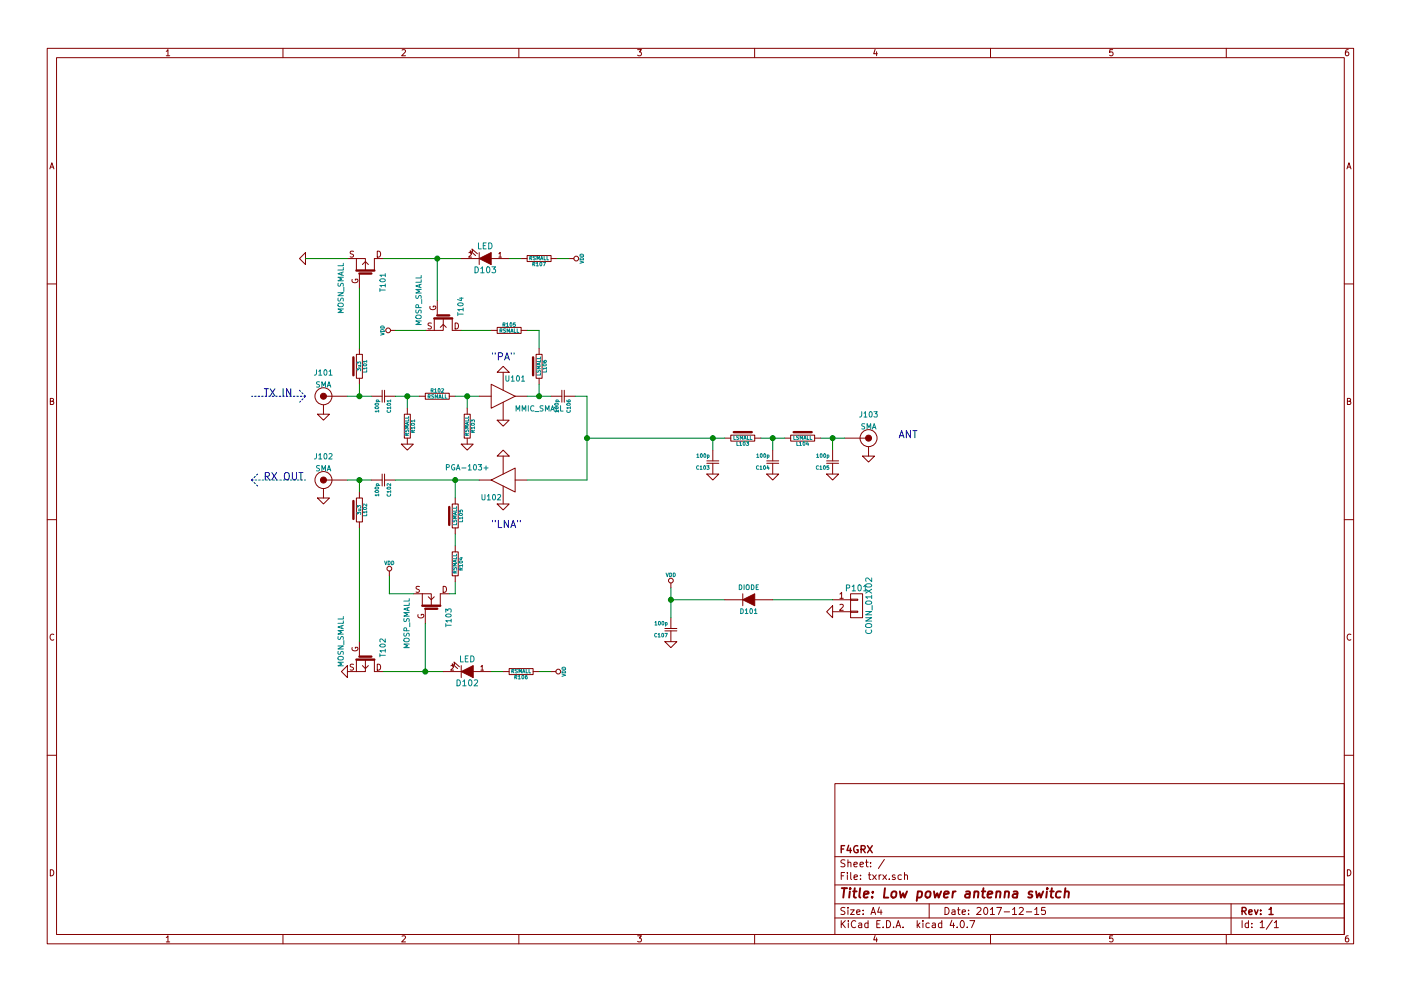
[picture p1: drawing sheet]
EESchema Schematic File Version 2
LIBS:txrxdep
LIBS:f4grx_rf
LIBS:txrx-cache
EELAYER 25 0
EELAYER END
$Descr A4 11693 8268
encoding utf-8
Sheet 1 1
Title "Low power antenna switch"
Date "2017-12-15"
Rev "1"
Comp "F4GRX"
Comment1 ""
Comment2 ""
Comment3 ""
Comment4 ""
$EndDescr
$Comp
L SMA J101
U 1 1
P 2700 3300
F 0 "J101" H 2700 3500 45  0000 C CNN
F 1 "SMA" H 2700 3400 45  0000 C CNN
F 2 "txrxdep:SMA_EDGE_NRW" H 2700 3300 60  0001 C CNN
F 3 "" H 2700 3300 60  0000 C CNN
	1    2700 3300
	-1   0    0    -1  
$EndComp
$Comp
L GND #PWR102
U 1 1
P 2700 3450
F 0 "#PWR102" H 2700 3450 30  0001 C CNN
F 1 "GND" H 2700 3380 30  0001 C CNN
F 2 "" H 2700 3450 60  0000 C CNN
F 3 "" H 2700 3450 60  0000 C CNN
	1    2700 3450
	1    0    0    -1  
$EndComp
$Comp
L GND #PWR103
U 1 1
P 2700 4150
F 0 "#PWR103" H 2700 4150 30  0001 C CNN
F 1 "GND" H 2700 4080 30  0001 C CNN
F 2 "" H 2700 4150 60  0000 C CNN
F 3 "" H 2700 4150 60  0000 C CNN
	1    2700 4150
	1    0    0    -1  
$EndComp
Text Notes 2200 3300 0    60   ~ 0
TX IN
Text Notes 2200 4000 0    60   ~ 0
RX OUT
Text Notes 7500 3650 0    60   ~ 0
ANT
$Comp
L GND #PWR121
U 1 1
P 7250 3800
F 0 "#PWR121" H 7250 3800 30  0001 C CNN
F 1 "GND" H 7250 3730 30  0001 C CNN
F 2 "" H 7250 3800 60  0000 C CNN
F 3 "" H 7250 3800 60  0000 C CNN
	1    7250 3800
	1    0    0    -1  
$EndComp
$Comp
L LSMALL L101
U 1 1
P 3000 3050
F 0 "L101" H 3000 3100 30  0000 C CNN
F 1 "3u3" H 3000 3050 30  0000 C CNN
F 2 "txrxdep:0805_m2012" H 3000 3050 60  0001 C CNN
F 3 "" H 3000 3050 60  0000 C CNN
	1    3000 3050
	0    1    1    0   
$EndComp
$Comp
L LSMALL L102
U 1 1
P 3000 4250
F 0 "L102" H 3000 4300 30  0000 C CNN
F 1 "3u3" H 3000 4250 30  0000 C CNN
F 2 "txrxdep:0805_m2012" H 3000 4250 60  0001 C CNN
F 3 "" H 3000 4250 60  0000 C CNN
	1    3000 4250
	0    1    1    0   
$EndComp
$Comp
L CSMALL C101
U 1 1
P 3200 3300
F 0 "C101" H 3225 3350 30  0000 L CNN
F 1 "100p" H 3225 3250 30  0000 L CNN
F 2 "txrxdep:0603_m1608" H 3200 3300 60  0001 C CNN
F 3 "" H 3200 3300 60  0000 C CNN
	1    3200 3300
	0    1    1    0   
$EndComp
$Comp
L CSMALL C102
U 1 1
P 3200 4000
F 0 "C102" H 3225 4050 30  0000 L CNN
F 1 "100p" H 3225 3950 30  0000 L CNN
F 2 "txrxdep:0603_m1608" H 3200 4000 60  0001 C CNN
F 3 "" H 3200 4000 60  0000 C CNN
	1    3200 4000
	0    1    1    0   
$EndComp
$Comp
L LSMALL L103
U 1 1
P 6200 3650
F 0 "L103" H 6200 3700 30  0000 C CNN
F 1 "LSMALL" H 6200 3650 30  0000 C CNN
F 2 "txrxdep:0805_m2012" H 6200 3650 60  0001 C CNN
F 3 "" H 6200 3650 60  0000 C CNN
	1    6200 3650
	-1   0    0    1   
$EndComp
$Comp
L CSMALL C103
U 1 1
P 5950 3850
F 0 "C103" H 5975 3900 30  0000 L CNN
F 1 "100p" H 5975 3800 30  0000 L CNN
F 2 "txrxdep:0603_m1608" H 5950 3850 60  0001 C CNN
F 3 "" H 5950 3850 60  0000 C CNN
	1    5950 3850
	-1   0    0    1   
$EndComp
$Comp
L GND #PWR120
U 1 1
P 6950 3950
F 0 "#PWR120" H 6950 3950 30  0001 C CNN
F 1 "GND" H 6950 3880 30  0001 C CNN
F 2 "" H 6950 3950 60  0000 C CNN
F 3 "" H 6950 3950 60  0000 C CNN
	1    6950 3950
	1    0    0    -1  
$EndComp
$Comp
L GND #PWR118
U 1 1
P 6450 3950
F 0 "#PWR118" H 6450 3950 30  0001 C CNN
F 1 "GND" H 6450 3880 30  0001 C CNN
F 2 "" H 6450 3950 60  0000 C CNN
F 3 "" H 6450 3950 60  0000 C CNN
	1    6450 3950
	1    0    0    -1  
$EndComp
$Comp
L GND #PWR117
U 1 1
P 5950 3950
F 0 "#PWR117" H 5950 3950 30  0001 C CNN
F 1 "GND" H 5950 3880 30  0001 C CNN
F 2 "" H 5950 3950 60  0000 C CNN
F 3 "" H 5950 3950 60  0000 C CNN
	1    5950 3950
	1    0    0    -1  
$EndComp
$Comp
L RSMALL R102
U 1 1
P 3650 3300
F 0 "R102" H 3650 3350 30  0000 C CNN
F 1 "RSMALL" H 3650 3300 30  0000 C CNN
F 2 "txrxdep:0603_m1608" H 3650 3300 60  0001 C CNN
F 3 "" H 3650 3300 60  0000 C CNN
	1    3650 3300
	1    0    0    -1  
$EndComp
$Comp
L RSMALL R101
U 1 1
P 3400 3550
F 0 "R101" H 3400 3600 30  0000 C CNN
F 1 "RSMALL" H 3400 3550 30  0000 C CNN
F 2 "txrxdep:0603_m1608" H 3400 3550 60  0001 C CNN
F 3 "" H 3400 3550 60  0000 C CNN
	1    3400 3550
	0    1    1    0   
$EndComp
$Comp
L RSMALL R103
U 1 1
P 3900 3550
F 0 "R103" H 3900 3600 30  0000 C CNN
F 1 "RSMALL" H 3900 3550 30  0000 C CNN
F 2 "txrxdep:0603_m1608" H 3900 3550 60  0001 C CNN
F 3 "" H 3900 3550 60  0000 C CNN
	1    3900 3550
	0    1    1    0   
$EndComp
$Comp
L GND #PWR107
U 1 1
P 3400 3700
F 0 "#PWR107" H 3400 3700 30  0001 C CNN
F 1 "GND" H 3400 3630 30  0001 C CNN
F 2 "" H 3400 3700 60  0000 C CNN
F 3 "" H 3400 3700 60  0000 C CNN
	1    3400 3700
	1    0    0    -1  
$EndComp
$Comp
L GND #PWR108
U 1 1
P 3900 3700
F 0 "#PWR108" H 3900 3700 30  0001 C CNN
F 1 "GND" H 3900 3630 30  0001 C CNN
F 2 "" H 3900 3700 60  0000 C CNN
F 3 "" H 3900 3700 60  0000 C CNN
	1    3900 3700
	1    0    0    -1  
$EndComp
$Comp
L CSMALL C104
U 1 1
P 6450 3850
F 0 "C104" H 6475 3900 30  0000 L CNN
F 1 "100p" H 6475 3800 30  0000 L CNN
F 2 "txrxdep:0603_m1608" H 6450 3850 60  0001 C CNN
F 3 "" H 6450 3850 60  0000 C CNN
	1    6450 3850
	-1   0    0    1   
$EndComp
$Comp
L CSMALL C105
U 1 1
P 6950 3850
F 0 "C105" H 6975 3900 30  0000 L CNN
F 1 "100p" H 6975 3800 30  0000 L CNN
F 2 "txrxdep:0603_m1608" H 6950 3850 60  0001 C CNN
F 3 "" H 6950 3850 60  0000 C CNN
	1    6950 3850
	-1   0    0    1   
$EndComp
$Comp
L LSMALL L104
U 1 1
P 6700 3650
F 0 "L104" H 6700 3700 30  0000 C CNN
F 1 "LSMALL" H 6700 3650 30  0000 C CNN
F 2 "txrxdep:0805_m2012" H 6700 3650 60  0001 C CNN
F 3 "" H 6700 3650 60  0000 C CNN
	1    6700 3650
	-1   0    0    1   
$EndComp
$Comp
L SMA J102
U 1 1
P 2700 4000
F 0 "J102" H 2700 4200 45  0000 C CNN
F 1 "SMA" H 2700 4100 45  0000 C CNN
F 2 "txrxdep:SMA_EDGE_NRW" H 2700 4000 60  0001 C CNN
F 3 "" H 2700 4000 60  0000 C CNN
	1    2700 4000
	-1   0    0    -1  
$EndComp
$Comp
L SMA J103
U 1 1
P 7250 3650
F 0 "J103" H 7250 3850 45  0000 C CNN
F 1 "SMA" H 7250 3750 45  0000 C CNN
F 2 "txrxdep:SMA_EDGE_NRW" H 7250 3650 60  0001 C CNN
F 3 "" H 7250 3650 60  0000 C CNN
	1    7250 3650
	1    0    0    -1  
$EndComp
$Comp
L MMIC_SMALL U101
U 1 1
P 4100 3150
F 0 "U101" H 4300 3150 45  0000 C CNN
F 1 "MMIC_SMALL" H 4500 2900 45  0000 C CNN
F 2 "txrxdep:SOT89" H 4100 3150 60  0001 C CNN
F 3 "" H 4100 3150 60  0000 C CNN
	1    4100 3150
	1    0    0    -1  
$EndComp
$Comp
L MMIC_SMALL U102
U 1 1
P 4300 4150
F 0 "U102" H 4500 4150 45  0000 C CNN
F 1 "PGA-103+" H 4700 3900 45  0000 C CNN
F 2 "txrxdep:SOT89" H 4300 4150 60  0001 C CNN
F 3 "" H 4300 4150 60  0000 C CNN
	1    4300 4150
	-1   0    0    1   
$EndComp
$Comp
L GND #PWR110
U 1 1
P 4200 3500
F 0 "#PWR110" H 4200 3500 30  0001 C CNN
F 1 "GND" H 4200 3430 30  0001 C CNN
F 2 "" H 4200 3500 60  0000 C CNN
F 3 "" H 4200 3500 60  0000 C CNN
	1    4200 3500
	1    0    0    -1  
$EndComp
$Comp
L GND #PWR112
U 1 1
P 4200 4200
F 0 "#PWR112" H 4200 4200 30  0001 C CNN
F 1 "GND" H 4200 4130 30  0001 C CNN
F 2 "" H 4200 4200 60  0000 C CNN
F 3 "" H 4200 4200 60  0000 C CNN
	1    4200 4200
	1    0    0    -1  
$EndComp
$Comp
L GND #PWR111
U 1 1
P 4200 3800
F 0 "#PWR111" H 4200 3800 30  0001 C CNN
F 1 "GND" H 4200 3730 30  0001 C CNN
F 2 "" H 4200 3800 60  0000 C CNN
F 3 "" H 4200 3800 60  0000 C CNN
	1    4200 3800
	-1   0    0    1   
$EndComp
$Comp
L GND #PWR109
U 1 1
P 4200 3100
F 0 "#PWR109" H 4200 3100 30  0001 C CNN
F 1 "GND" H 4200 3030 30  0001 C CNN
F 2 "" H 4200 3100 60  0000 C CNN
F 3 "" H 4200 3100 60  0000 C CNN
	1    4200 3100
	-1   0    0    1   
$EndComp
$Comp
L CSMALL C106
U 1 1
P 4700 3300
F 0 "C106" H 4725 3350 30  0000 L CNN
F 1 "100p" H 4725 3250 30  0000 L CNN
F 2 "txrxdep:0603_m1608" H 4700 3300 60  0001 C CNN
F 3 "" H 4700 3300 60  0000 C CNN
	1    4700 3300
	0    1    1    0   
$EndComp
$Comp
L LSMALL L106
U 1 1
P 4500 3050
F 0 "L106" H 4500 3100 30  0000 C CNN
F 1 "LSMALL" H 4500 3050 30  0000 C CNN
F 2 "txrxdep:0805_m2012" H 4500 3050 60  0001 C CNN
F 3 "" H 4500 3050 60  0000 C CNN
	1    4500 3050
	0    1    1    0   
$EndComp
$Comp
L RSMALL R105
U 1 1
P 4250 2750
F 0 "R105" H 4250 2800 30  0000 C CNN
F 1 "RSMALL" H 4250 2750 30  0000 C CNN
F 2 "txrxdep:0603_m1608" H 4250 2750 60  0001 C CNN
F 3 "" H 4250 2750 60  0000 C CNN
	1    4250 2750
	1    0    0    -1  
$EndComp
$Comp
L LSMALL L105
U 1 1
P 3800 4300
F 0 "L105" H 3800 4350 30  0000 C CNN
F 1 "LSMALL" H 3800 4300 30  0000 C CNN
F 2 "txrxdep:0805_m2012" H 3800 4300 60  0001 C CNN
F 3 "" H 3800 4300 60  0000 C CNN
	1    3800 4300
	0    1    1    0   
$EndComp
$Comp
L RSMALL R104
U 1 1
P 3800 4700
F 0 "R104" H 3800 4750 30  0000 C CNN
F 1 "RSMALL" H 3800 4700 30  0000 C CNN
F 2 "txrxdep:0603_m1608" H 3800 4700 60  0001 C CNN
F 3 "" H 3800 4700 60  0000 C CNN
	1    3800 4700
	0    1    1    0   
$EndComp
$Comp
L MOSP_SMALL T104
U 1 1
P 3700 2650
F 0 "T104" H 3600 2800 45  0000 C CNN
F 1 "MOSP_SMALL" H 3550 2450 45  0000 C CNN
F 2 "txrxdep:SOT23GDS" H 3700 2650 60  0001 C CNN
F 3 "" H 3700 2650 60  0000 C CNN
	1    3700 2650
	0    1    1    0   
$EndComp
$Comp
L MOSN_SMALL T101
U 1 1
P 3050 2250
F 0 "T101" H 2950 2400 45  0000 C CNN
F 1 "MOSN_SMALL" H 2900 2050 45  0000 C CNN
F 2 "txrxdep:SOT23GDS" H 3050 2250 60  0001 C CNN
F 3 "" H 3050 2250 60  0000 C CNN
	1    3050 2250
	0    1    -1   0   
$EndComp
$Comp
L GND #PWR101
U 1 1
P 2550 2150
F 0 "#PWR101" H 2550 2150 30  0001 C CNN
F 1 "GND" H 2550 2080 30  0001 C CNN
F 2 "" H 2550 2150 60  0000 C CNN
F 3 "" H 2550 2150 60  0000 C CNN
	1    2550 2150
	0    1    1    0   
$EndComp
$Comp
L VDD #PWR106
U 1 1
P 3300 2750
F 0 "#PWR106" H 3300 2850 30  0001 C CNN
F 1 "VDD" H 3300 2860 30  0000 C CNN
F 2 "" H 3300 2750 60  0000 C CNN
F 3 "" H 3300 2750 60  0000 C CNN
	1    3300 2750
	0    -1   -1   0   
$EndComp
$Comp
L MOSN_SMALL T102
U 1 1
P 3050 5500
F 0 "T102" H 2950 5650 45  0000 C CNN
F 1 "MOSN_SMALL" H 2900 5300 45  0000 C CNN
F 2 "txrxdep:SOT23GDS" H 3050 5500 60  0001 C CNN
F 3 "" H 3050 5500 60  0000 C CNN
	1    3050 5500
	0    1    1    0   
$EndComp
$Comp
L GND #PWR104
U 1 1
P 2900 5600
F 0 "#PWR104" H 2900 5600 30  0001 C CNN
F 1 "GND" H 2900 5530 30  0001 C CNN
F 2 "" H 2900 5600 60  0000 C CNN
F 3 "" H 2900 5600 60  0000 C CNN
	1    2900 5600
	0    1    1    0   
$EndComp
$Comp
L MOSP_SMALL T103
U 1 1
P 3600 5050
F 0 "T103" H 3500 5200 45  0000 C CNN
F 1 "MOSP_SMALL" H 3450 4850 45  0000 C CNN
F 2 "txrxdep:SOT23GDS" H 3600 5050 60  0001 C CNN
F 3 "" H 3600 5050 60  0000 C CNN
	1    3600 5050
	0    1    -1   0   
$EndComp
$Comp
L VDD #PWR105
U 1 1
P 3250 4800
F 0 "#PWR105" H 3250 4900 30  0001 C CNN
F 1 "VDD" H 3250 4910 30  0000 C CNN
F 2 "" H 3250 4800 60  0000 C CNN
F 3 "" H 3250 4800 60  0000 C CNN
	1    3250 4800
	1    0    0    -1  
$EndComp
$Comp
L CONN_01X02 P101
U 1 1
P 7150 5050
F 0 "P101" H 7150 5200 50  0000 C CNN
F 1 "CONN_01X02" V 7250 5050 50  0000 C CNN
F 2 "txrxdep:PINS-2.54-1x2" H 7150 5050 60  0001 C CNN
F 3 "" H 7150 5050 60  0000 C CNN
	1    7150 5050
	1    0    0    -1  
$EndComp
$Comp
L VDD #PWR115
U 1 1
P 5600 4900
F 0 "#PWR115" H 5600 5000 30  0001 C CNN
F 1 "VDD" H 5600 5010 30  0000 C CNN
F 2 "" H 5600 4900 60  0000 C CNN
F 3 "" H 5600 4900 60  0000 C CNN
	1    5600 4900
	1    0    0    -1  
$EndComp
$Comp
L CSMALL C107
U 1 1
P 5600 5250
F 0 "C107" H 5625 5300 30  0000 L CNN
F 1 "100p" H 5625 5200 30  0000 L CNN
F 2 "txrxdep:0603_m1608" H 5600 5250 60  0001 C CNN
F 3 "" H 5600 5250 60  0000 C CNN
	1    5600 5250
	-1   0    0    1   
$EndComp
$Comp
L GND #PWR116
U 1 1
P 5600 5350
F 0 "#PWR116" H 5600 5350 30  0001 C CNN
F 1 "GND" H 5600 5280 30  0001 C CNN
F 2 "" H 5600 5350 60  0000 C CNN
F 3 "" H 5600 5350 60  0000 C CNN
	1    5600 5350
	1    0    0    -1  
$EndComp
$Comp
L GND #PWR119
U 1 1
P 6950 5100
F 0 "#PWR119" H 6950 5100 30  0001 C CNN
F 1 "GND" H 6950 5030 30  0001 C CNN
F 2 "" H 6950 5100 60  0000 C CNN
F 3 "" H 6950 5100 60  0000 C CNN
	1    6950 5100
	0    1    1    0   
$EndComp
Wire Wire Line
	3000 3200 3000 3300
Wire Wire Line
	2900 3300 3100 3300
Wire Wire Line
	3000 4100 3000 4000
Wire Wire Line
	2900 4000 3100 4000
Connection ~ 3000 3300
Connection ~ 3000 4000
Wire Wire Line
	3000 2400 3000 2900
Wire Wire Line
	3000 4400 3000 5350
Wire Wire Line
	6850 3650 7050 3650
Wire Wire Line
	6350 3650 6550 3650
Wire Wire Line
	4900 3650 6050 3650
Wire Wire Line
	5950 3650 5950 3750
Wire Wire Line
	6450 3750 6450 3650
Connection ~ 6450 3650
Wire Wire Line
	6950 3750 6950 3650
Connection ~ 6950 3650
Wire Wire Line
	3300 3300 3500 3300
Wire Wire Line
	3400 3400 3400 3300
Connection ~ 3400 3300
Wire Wire Line
	3800 3300 4000 3300
Wire Wire Line
	3900 3300 3900 3400
Wire Wire Line
	3300 4000 4000 4000
Connection ~ 3900 3300
Wire Wire Line
	4500 2900 4500 2750
Wire Wire Line
	4500 2750 4400 2750
Wire Wire Line
	4400 3300 4600 3300
Wire Wire Line
	4500 3200 4500 3300
Connection ~ 4500 3300
Wire Wire Line
	4900 4000 4400 4000
Wire Wire Line
	4900 3300 4900 4000
Wire Wire Line
	4900 3300 4800 3300
Connection ~ 4900 3650
Connection ~ 5950 3650
Wire Wire Line
	3800 4150 3800 4000
Connection ~ 3800 4000
Wire Wire Line
	3800 4550 3800 4450
Wire Wire Line
	3850 2750 4100 2750
Wire Wire Line
	3200 2150 3850 2150
Wire Wire Line
	3650 2150 3650 2500
Wire Wire Line
	2550 2150 2900 2150
Wire Wire Line
	3550 2750 3300 2750
Wire Wire Line
	3200 5600 3700 5600
Wire Wire Line
	3550 5600 3550 5200
Wire Wire Line
	3800 4850 3800 4950
Wire Wire Line
	3800 4950 3750 4950
Wire Wire Line
	3250 4800 3250 4950
Wire Wire Line
	3250 4950 3450 4950
Wire Wire Line
	5600 4900 5600 5150
Wire Wire Line
	5600 5000 6050 5000
Connection ~ 5600 5000
Wire Notes Line
	2550 3300 2500 3250
Wire Notes Line
	2550 3300 2500 3350
Wire Notes Line
	2100 4000 2550 4000
Wire Notes Line
	2550 3300 2100 3300
Wire Notes Line
	2100 4000 2150 3950
Wire Notes Line
	2100 4000 2150 4050
Text Notes 4100 3000 0    60   ~ 0
"PA"
Text Notes 4100 4400 0    60   ~ 0
"LNA"
$Comp
L DIODE D101
U 1 1
P 6250 5000
F 0 "D101" H 6250 5100 40  0000 C CNN
F 1 "DIODE" H 6250 4900 40  0000 C CNN
F 2 "txrxdep:SOD123" H 6250 5000 60  0001 C CNN
F 3 "" H 6250 5000 60  0000 C CNN
	1    6250 5000
	-1   0    0    1   
$EndComp
Wire Wire Line
	6450 5000 6950 5000
$Comp
L LED D102
U 1 1
P 3900 5600
F 0 "D102" H 3900 5700 50  0000 C CNN
F 1 "LED" H 3900 5500 50  0000 C CNN
F 2 "txrxdep:0603_m1608" H 3900 5600 60  0001 C CNN
F 3 "" H 3900 5600 60  0000 C CNN
	1    3900 5600
	-1   0    0    1   
$EndComp
Connection ~ 3550 5600
$Comp
L RSMALL R106
U 1 1
P 4350 5600
F 0 "R106" H 4350 5650 30  0000 C CNN
F 1 "RSMALL" H 4350 5600 30  0000 C CNN
F 2 "txrxdep:0603_m1608" H 4350 5600 60  0001 C CNN
F 3 "" H 4350 5600 60  0000 C CNN
	1    4350 5600
	-1   0    0    1   
$EndComp
$Comp
L VDD #PWR113
U 1 1
P 4600 5600
F 0 "#PWR113" H 4600 5700 30  0001 C CNN
F 1 "VDD" H 4600 5710 30  0000 C CNN
F 2 "" H 4600 5600 60  0000 C CNN
F 3 "" H 4600 5600 60  0000 C CNN
	1    4600 5600
	0    1    1    0   
$EndComp
Wire Wire Line
	4600 5600 4500 5600
Wire Wire Line
	4200 5600 4100 5600
$Comp
L LED D103
U 1 1
P 4050 2150
F 0 "D103" H 4050 2250 50  0000 C CNN
F 1 "LED" H 4050 2050 50  0000 C CNN
F 2 "txrxdep:0603_m1608" H 4050 2150 60  0001 C CNN
F 3 "" H 4050 2150 60  0000 C CNN
	1    4050 2150
	-1   0    0    1   
$EndComp
$Comp
L RSMALL R107
U 1 1
P 4500 2150
F 0 "R107" H 4500 2200 30  0000 C CNN
F 1 "RSMALL" H 4500 2150 30  0000 C CNN
F 2 "txrxdep:0603_m1608" H 4500 2150 60  0001 C CNN
F 3 "" H 4500 2150 60  0000 C CNN
	1    4500 2150
	-1   0    0    1   
$EndComp
$Comp
L VDD #PWR114
U 1 1
P 4750 2150
F 0 "#PWR114" H 4750 2250 30  0001 C CNN
F 1 "VDD" H 4750 2260 30  0000 C CNN
F 2 "" H 4750 2150 60  0000 C CNN
F 3 "" H 4750 2150 60  0000 C CNN
	1    4750 2150
	0    1    1    0   
$EndComp
Wire Wire Line
	4750 2150 4650 2150
Wire Wire Line
	4350 2150 4250 2150
Connection ~ 3650 2150
$EndSCHEMATC
